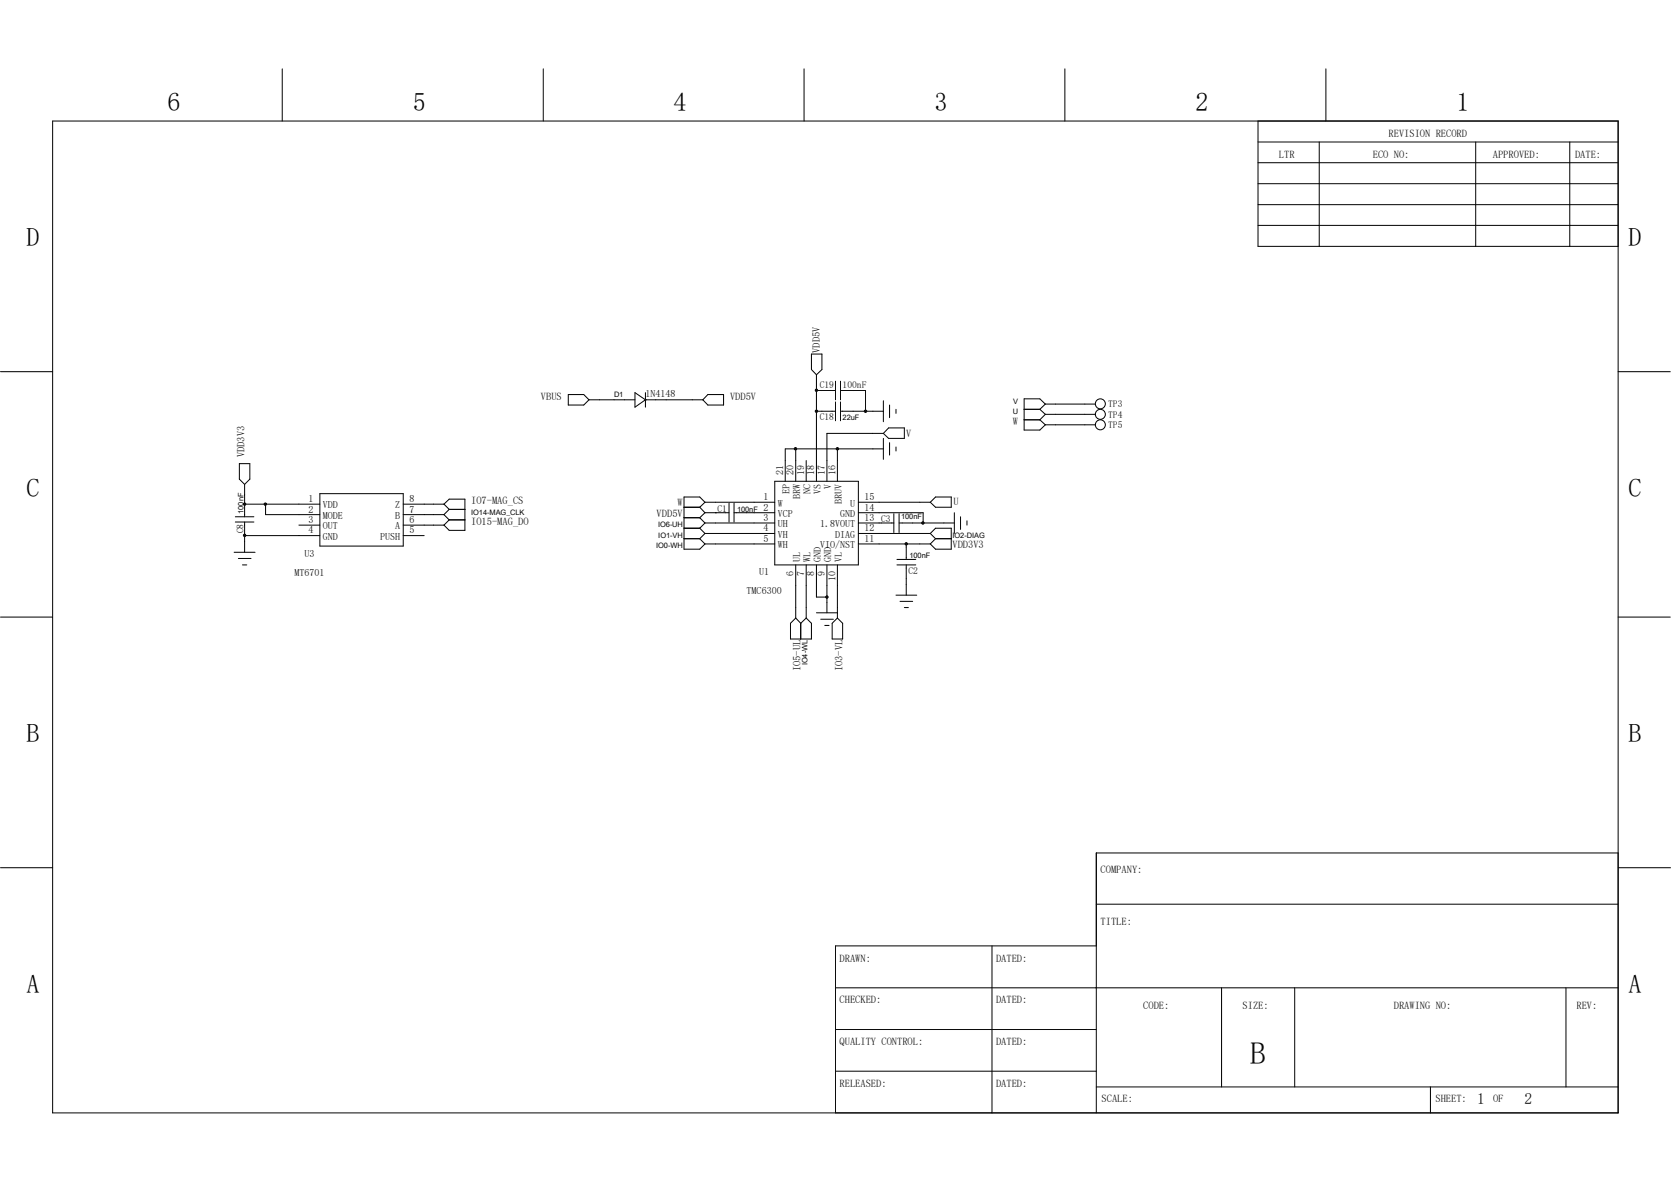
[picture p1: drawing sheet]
<svg xmlns="http://www.w3.org/2000/svg" width="297mm" height="210mm" viewBox="0 0 297 210" stroke-linecap="round" stroke-linejoin="round" font-family="sans-serif">
<g fill="none" stroke="#000" stroke-width=".18">
<path d="M50.2 12.2v9.3M96.6 12.2v9.3M142.9 12.2v9.3M189.3 12.2v9.3M235.7 12.2v9.3M9.4 21.5h278.2v176.2h-278.2zM223.6 25.2h64M223.6 28.9h64M223.6 36.4h64M223.6 21.5v22.3h64M223.6 32.6h64M234.5 25.2v18.6"/>
<path d="M262.3 25.2v18.6M279 25.2v18.6M223.6 40h64M.1 66h9.3M101 70.1h2.8l.9 .9-.9 1h-2.8zM104.7 71h8.2M112.9 69.8l1.8 1.2-1.8 1.3zM114.7 71h.1M114.7 69.8v2.5M114.7 71h10.2M125.8 70.1h2.8v1.9h-2.8l-.9-1zM141.4 79.8v5.7"/>
<path d="M144.2 62.9h1.9v2.8l-1 .9-.9-.9zM145.1 66.6v18.9M145.1 73.1h3.4M145.1 69.4h3.4M148.5 67.7v3.3M148.5 71.4v3.4M148.8 79.8v5.7M149.4 73.1h7.6M149.4 67.7v3.3M149.4 71.4v3.4M149.4 69.4h4.4v3.7M157 77h-10v8.5"/>
<path d="M157 79.8h-17.4v5.7M157 71.2v3.7M157 77.9v3.7M157.9 76h2.8v1.9h-2.8l-.9-.9zM158.1 72v2.2M158.1 78.7v2.2M159.3 72.7v.7M159.3 79.4v.7M182 72.7h2.8M182 74.6h2.8M184.8 72.7l1 .9M184.8 74.6l1 .9"/>
<path d="M185.8 71.8h8.9M185.8 73.6h8.9M185.8 75.5h8.9M185.8 71.8l-1 .9M185.8 71.8l-1-.9h-2.8v5.5h2.8l1-.9M185.8 73.6l-1 1M287.6 66h9.3M41.6 98.1h3.7M41.8 92.8h3.3M41.8 91.8h3.3M42.4 99.2h2.2M42.5 82.4h1.9v2.7l-.9 1-1-1z"/>
<path d="M43.5 89.6h.1M43.5 95.2h.1M43.5 89.6h13.4M43.5 95.2h13.4M43.5 86.1v5.7M43.5 92.8v5.3M47.2 89.6v1.8h9.7M53.1 93.3h3.8M56.9 87.7h14.8v9.3h-14.8zM71.7 89.6h7.2M71.7 91.4h7.2M71.7 93.3h7.2"/>
<path d="M71.7 95.2h3.7M78.9 89.6l.9 .9M78.9 89.6l.9-.9h2.8v5.5h-2.8l-.9-.9M78.9 91.4l.9 1M79.8 90.5h2.8M79.8 92.4h2.8M79.8 90.5l-.9 .9M79.8 92.4l-.9 .9M121.6 90.1h2.8M121.6 92h2.8M121.6 93.9h2.8M121.6 95.7h2.8"/>
<path d="M124.4 90.1l.9 1M124.4 92l.9 .9M124.4 93.9l.9 .9M124.4 95.7l.9 .9M125.3 89.2h12.4M125.3 91.1h4.3M125.3 92.9h12.4M125.3 94.8h12.4M125.3 96.6h12.4M125.3 89.2l-.9 .9M125.3 89.2l-.9-.9h-2.8v9.3h2.8l.9-1M125.3 91.1l-.9 .9"/>
<path d="M125.3 92.9l-.9 1M125.3 94.8l-.9 .9M127.2 91.1h.1M129.6 89.4v3.4M130.5 91.1h7.2M130.5 89.4v3.4M137.7 85.5h14.9v14.9h-14.9zM143.3 81.8v3.7M152.6 89.2h12.8M152.6 91.1h11.5v1.8M152.6 92.9h6.3M152.6 94.8h12.8"/>
<path d="M152.6 96.6h12.8M158.9 91.3v3.3M159.4 99.4h3.4M159.8 92.9h9.8M159.8 91.3v3.3M161.1 96.6v2.8M165.4 94.8l.9-.9h2.8v3.7h-2.8l-.9-1M165.4 94.8l.9 .9M166.3 88.3h2.8v1.8h-2.8l-.9-.9zM166.3 95.7h2.8M166.3 95.7l-.9 .9M169.6 91.1v3.7"/>
<path d="M170.7 91.8v2.3M171.9 92.5v.8M.1 109.6h9.3M43.1 100.4h.8M141.4 100.4v9.4M141.4 109.8l-.9 .9v2.8h3.7v-2.8l-.9-.9M141.4 109.8l.9 .9M142.3 110.7v2.8M143.3 100.4v9.4M143.3 109.8l-1 .9M145.1 100.4v5.7h1.9M145.1 108.9h3.7"/>
<path d="M145.9 110h2.2M146.6 111.1h.8M147 100.4v8.5M147.9 110.7l.9-.9 1 .9v2.8h-1.9zM148.8 100.4v9.4M159.3 105.7h3.6M159.4 100.4h3.4M160 106.8h2.2M160.7 107.9h.8M161.1 100.4v5.3M287.6 109.6h9.3M.1 154.2h9.3"/>
<path d="M287.6 151.6h-92.7v46.1M287.7 154.2h9.2M148.5 175.5h139.1M176.3 168.1v29.6M194.9 160.7h92.7M194.9 168.1h-46.4v29.6M217.1 175.5v17.6M230.1 175.5v17.6M278.3 175.5v17.6M148.5 182.9h46.4M148.5 190.3h46.4M194.9 193.1h92.7"/>
<path d="M254.3 193.1v4.6"/>
<circle cx="195.6" cy="75.5" r=".89"/>
<circle cx="195.6" cy="71.8" r=".89"/>
<circle cx="195.6" cy="73.6" r=".89"/>
</g>
<g fill="#000" stroke="#000" stroke-width=".18">
<circle cx="141.4" cy="79.7" r=".21"/>
<circle cx="145.1" cy="73.1" r=".21"/>
<circle cx="145.1" cy="69.3" r=".21"/>
<circle cx="148.8" cy="79.7" r=".21"/>
<circle cx="153.8" cy="73.1" r=".21"/>
<circle cx="43.5" cy="95.1" r=".21"/>
<circle cx="43.5" cy="89.6" r=".21"/>
<circle cx="47.2" cy="89.6" r=".21"/>
<circle cx="161.1" cy="96.6" r=".21"/>
<circle cx="164" cy="92.9" r=".21"/>
<circle cx="147" cy="106.1" r=".21"/>
</g>
<text font-size="5.5" x="222.2" y="189">B</text>
<g font-size="4.6">
<text x="29.8" y="19.6">6</text>
<text x="73.4" y="19.6">5</text>
<text x="119.7" y="19.6">4</text>
<text x="166.1" y="19.6">3</text>
<text x="212.5" y="19.6">2</text>
<text x="258.9" y="19.6">1</text>
<text x="4.7" y="43.8">D</text>
<text x="289.5" y="43.8">D</text>
<text x="4.7" y="88.3">C</text>
<text x="289.5" y="88.3">C</text>
<text x="4.7" y="131.9">B</text>
<text x="289.5" y="131.9">B</text>
<text x="4.7" y="176.4">A</text>
<text x="289.5" y="176.4">A</text>
</g>
<g font-size="2.8">
<text x="262.6" y="196.2">1</text>
<text x="270.9" y="196.2">2</text>
</g>
<g font-size="1.9">
<text x="227.3" y="28">LTR</text>
<text x="244" y="28">ECO NO:</text>
<text x="246.8" y="24.3">REVISION RECORD</text>
<text x="265.3" y="28">APPROVED:</text>
<text x="280" y="28">DATE:</text>
<text x="145.7" y="62.7" transform="rotate(-90 145.7 62.7)">VDD5V</text>
<text x="96.1" y="71">VBUS</text>
<text x="129.8" y="71">VDD5V</text>
<text x="161.1" y="77.7">V</text>
<text x="180" y="75.5">W</text>
<text x="43.5" y="81.2" transform="rotate(-90 43.5 81.2)">VDD3V3</text>
<text x="83.7" y="89.6">IO7-MAG_CS</text>
<text x="120.4" y="90">W</text>
<text x="169.5" y="89.8">U</text>
<text x="83.7" y="93.3">IO15-MAG_DO</text>
<text x="116.7" y="91.8">VDD5V</text>
<text x="169.3" y="97.4">VDD3V3</text>
<text x="142.3" y="119.3" transform="rotate(-90 142.3 119.3)">IO5-UL</text>
<text x="149.7" y="119.3" transform="rotate(-90 149.7 119.3)">IO3-VL</text>
<text x="195.6" y="155.1">COMPANY:</text>
<text x="195.6" y="164.4">TITLE:</text>
<text x="149.2" y="170.9">DRAWN:</text>
<text x="177" y="170.9">DATED:</text>
<text x="149.2" y="178.3">CHECKED:</text>
<text x="177" y="178.3">DATED:</text>
<text x="203.2" y="179.2">CODE:</text>
<text x="220.9" y="179.2">SIZE:</text>
<text x="247.7" y="179.2">DRAWING NO:</text>
<text x="280.2" y="179.2">REV:</text>
<text x="149.2" y="185.7">QUALITY CONTROL:</text>
<text x="177" y="185.7">DATED:</text>
<text x="149.2" y="193.1">RELEASED:</text>
<text x="177" y="193.1">DATED:</text>
<text x="195.8" y="195.9">SCALE:</text>
<text x="255.1" y="195.9">SHEET:</text>
<text x="265.4" y="195.9">OF</text>
</g>
<g font-size="1.8">
<text x="114.7" y="70.5">1N4148</text>
<text x="54.8" y="89.2">1</text>
<text x="72.8" y="89.2">8</text>
<text x="135.7" y="88.9">1</text>
<text x="139.2" y="84.4" transform="rotate(-90 139.2 84.4)">21</text>
<text x="140.3" y="87.8" transform="rotate(-90 140.3 87.8)">EP</text>
<text x="141.1" y="84.4" transform="rotate(-90 141.1 84.4)">20</text>
<text x="142.2" y="88.7" transform="rotate(-90 142.2 88.7)">BRW</text>
<text x="142.9" y="84.4" transform="rotate(-90 142.9 84.4)">19</text>
<text x="144.1" y="87.8" transform="rotate(-90 144.1 87.8)">NC</text>
<text x="144.7" y="84.4" transform="rotate(-90 144.7 84.4)">18</text>
<text x="145.9" y="87.8" transform="rotate(-90 145.9 87.8)">VS</text>
<text x="146.6" y="84.4" transform="rotate(-90 146.6 84.4)">17</text>
<text x="147.7" y="87" transform="rotate(-90 147.7 87)">V</text>
<text x="148.5" y="84.4" transform="rotate(-90 148.5 84.4)">16</text>
<text x="149.6" y="89.6" transform="rotate(-90 149.6 89.6)">BRUV</text>
<text x="153.7" y="88.9">15</text>
<text x="54.8" y="91.1">2</text>
<text x="54.8" y="92.9">3</text>
<text x="54.8" y="94.8">4</text>
<text x="57.4" y="90.3">VDD</text>
<text x="57.4" y="92.2">MODE</text>
<text x="57.4" y="94.1">OUT</text>
<text x="57.4" y="95.9">GND</text>
<text x="67.6" y="95.9">PUSH</text>
<text x="70.2" y="94.1">A</text>
<text x="70.2" y="92.2">B</text>
<text x="70.2" y="90.3">Z</text>
<text x="72.8" y="94.8">5</text>
<text x="72.8" y="92.9">6</text>
<text x="72.8" y="91.1">7</text>
<text x="135.7" y="90.7">2</text>
<text x="135.7" y="92.5">3</text>
<text x="135.7" y="94.4">4</text>
<text x="138.3" y="90">W</text>
<text x="138.3" y="91.9">VCP</text>
<text x="138.3" y="93.7">UH</text>
<text x="138.3" y="95.5">VH</text>
<text x="145.8" y="93.7">1.8VOUT</text>
<text x="148.5" y="95.5">DIAG</text>
<text x="149.4" y="91.9">GND</text>
<text x="151.1" y="90">U</text>
<text x="153.7" y="94.4">12</text>
<text x="153.7" y="92.5">13</text>
<text x="153.7" y="90.7">14</text>
<text x="54.1" y="98.9">U3</text>
<text x="135.7" y="96.3">5</text>
<text x="138.3" y="97.4">WH</text>
<text x="142.2" y="99.8" transform="rotate(-90 142.2 99.8)">UL</text>
<text x="144.1" y="99.8" transform="rotate(-90 144.1 99.8)">WL</text>
<text x="145.8" y="97.4">VIO/NST</text>
<text x="145.9" y="99.8" transform="rotate(-90 145.9 99.8)">GND</text>
<text x="147.7" y="99.8" transform="rotate(-90 147.7 99.8)">GND</text>
<text x="149.6" y="99.8" transform="rotate(-90 149.6 99.8)">VL</text>
<text x="153.7" y="96.3">11</text>
<text x="52.3" y="102.3">MT6701</text>
<text x="132.7" y="105.6">TMC6300</text>
<text x="135" y="102.2">U1</text>
<text x="141.1" y="102.4" transform="rotate(-90 141.1 102.4)">6</text>
<text x="142.9" y="102.4" transform="rotate(-90 142.9 102.4)">7</text>
<text x="144.7" y="102.4" transform="rotate(-90 144.7 102.4)">8</text>
<text x="146.6" y="102.4" transform="rotate(-90 146.6 102.4)">9</text>
<text x="148.5" y="103.3" transform="rotate(-90 148.5 103.3)">10</text>
</g>
<g font-size="1.7">
<text x="145.7" y="69">C19</text>
<text x="149.8" y="69">100nF</text>
<text x="145.7" y="74.6">C18</text>
<text x="197" y="72.3">TP3</text>
<text x="197" y="74.2">TP4</text>
<text x="197" y="76">TP5</text>
<text x="43.3" y="94.8" transform="rotate(-90 43.3 94.8)">C8</text>
<text x="127.5" y="90.9">C1</text>
<text x="156.6" y="92.7">C3</text>
<text x="161.5" y="102">C2</text>
</g>
<g font-size="1.3">
<text x="109.1" y="70.5">D1</text>
<text x="180.1" y="71.8">V</text>
<text x="149.8" y="74.6">22uF</text>
<text x="180" y="73.6">U</text>
<text x="43.3" y="91.3" transform="rotate(-90 43.3 91.3)">100nF</text>
<text x="83.7" y="91.4">IO14-MAG_CLK</text>
<text x="117" y="93.7">IO6-UH</text>
<text x="117" y="95.5">IO1-VH</text>
<text x="131" y="90.9">100nF</text>
<text x="160.2" y="92.2">100nF</text>
<text x="169.3" y="95.5">IO2-DIAG</text>
<text x="116.6" y="97.4">IO0-WH</text>
<text x="161.7" y="99.2">100nF</text>
<text x="143.5" y="118.2" transform="rotate(-90 143.5 118.2)">IO4-WL</text>
</g>
</svg>
